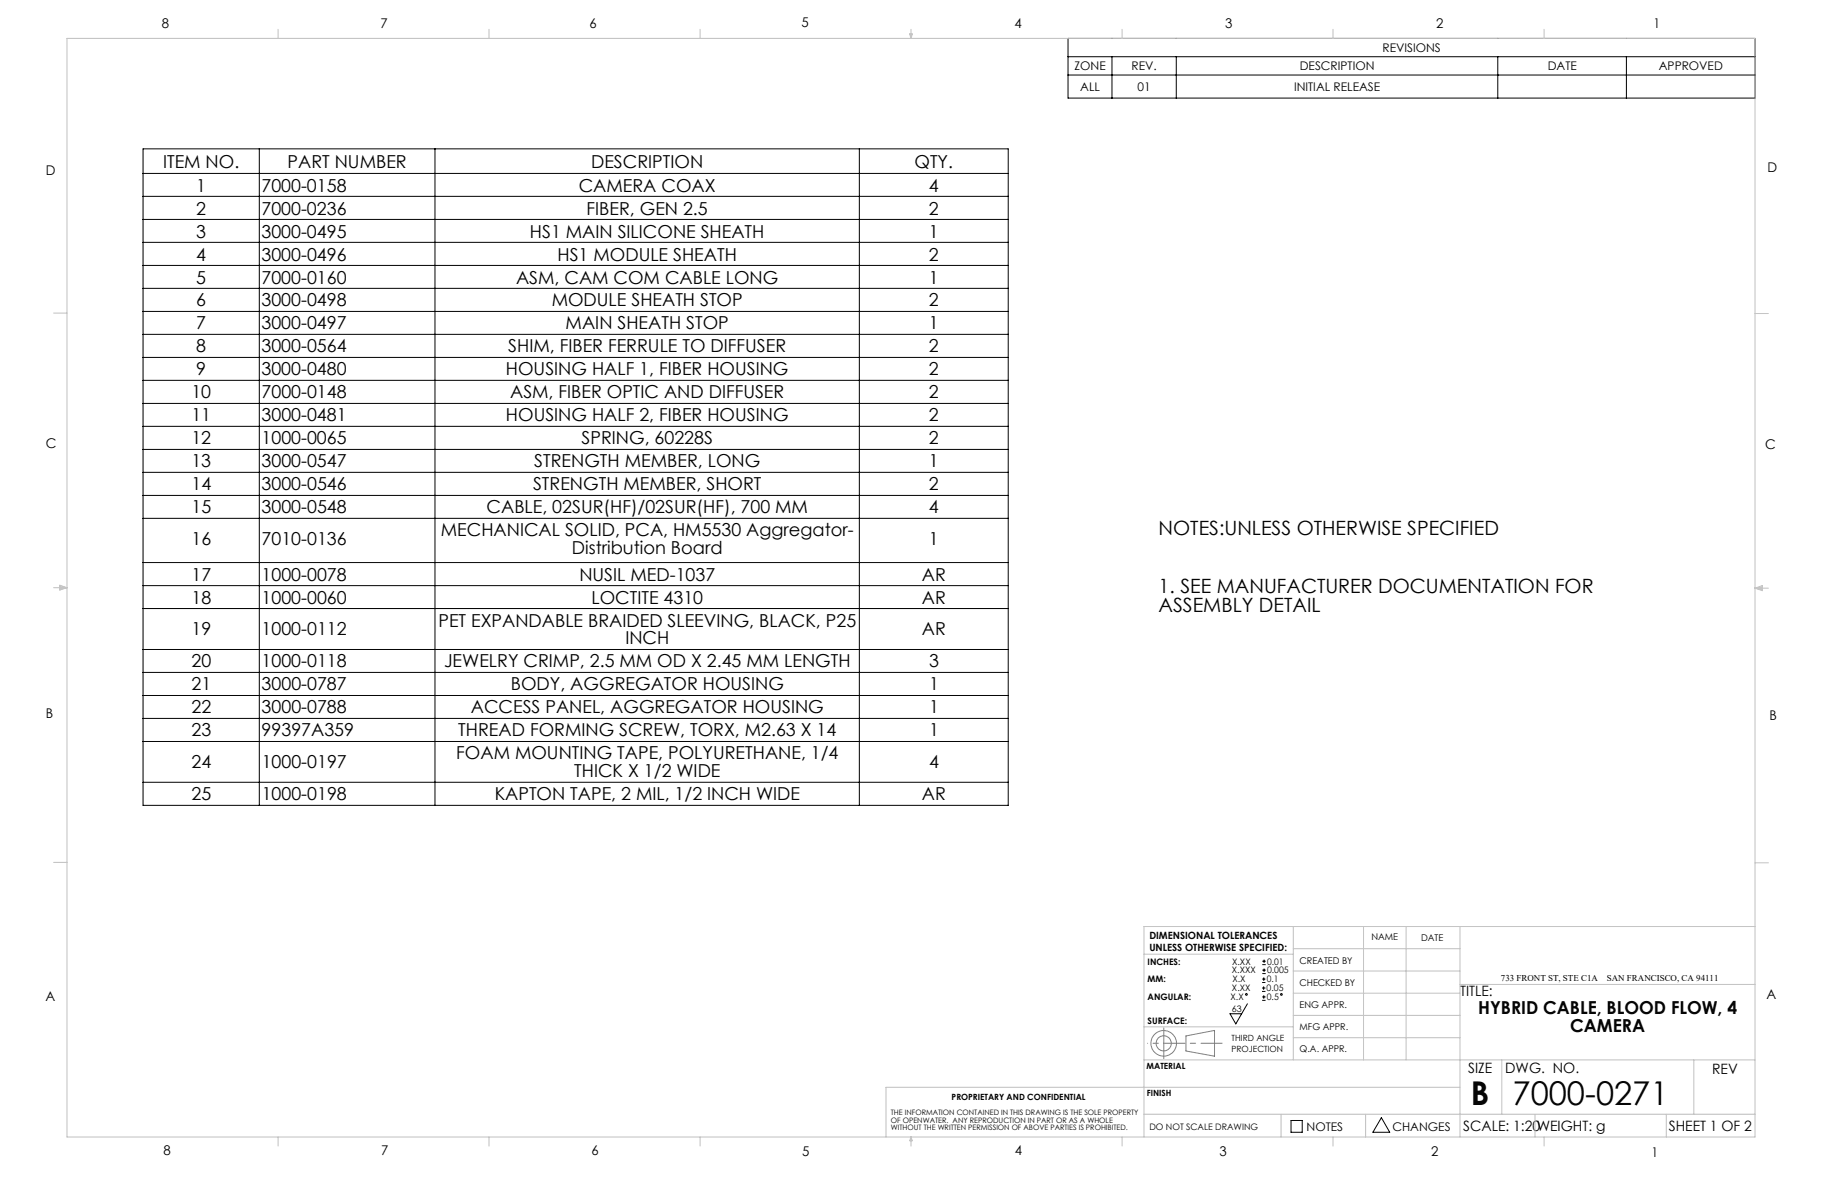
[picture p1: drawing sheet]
<svg xmlns="http://www.w3.org/2000/svg" width="432mm" height="279mm" viewBox="0 0 432 279" stroke-linecap="round" stroke-linejoin="round" font-family="sans-serif">
<g fill="none" stroke="#000" stroke-width=".24">
<path d="M253.1 9.1h162.8v14.1h-162.8zM253.1 13.4h162.8M253.1 17.8h162.8M263.5 13.4v9.8M278.8 13.4v9.8M355 13.4v9.8M385.4 13.4v9.8M33.9 35.3h205v155.6h-205zM61.5 35.3v155.6M103.1 35.3v155.6M203.7 35.3v155.6M33.9 41.1h205"/>
<path d="M33.9 46.5h205M33.9 52h205M33.9 57.4h205M33.9 62.9h205M33.9 68.3h205M33.9 73.8h205M33.9 79.2h205M33.9 84.7h205M33.9 90.1h205M33.9 95.6h205M33.9 101h205M33.9 106.5h205"/>
<path d="M33.9 111.9h205M33.9 117.4h205M33.9 122.8h205M33.9 133.3h205M33.9 138.8h205M33.9 144.2h205M33.9 153.9h205M33.9 159.3h205M33.9 164.8h205M33.9 170.3h205M33.9 175.7h205M33.9 185.4h205"/>
<path d="M295.6 237.9l-2.7 4.7-1.4-2.4h2.8M299.1 234.9h.8M299.1 234.1h.8M299.1 232.8h.8M299.1 232h.8M299.1 237.1h.8M299.1 236.3h.8M299.2 228.6h.8M299.2 227.8h.8M299.2 230.7h.8M299.2 229.9h.8M299.5 233.8v.8"/>
<path d="M299.5 231.6v.8M299.5 235.9v.8M299.6 227.4v.8M299.6 229.5v.8M306 265.5h2.6v2.8h-2.6zM327.4 264.9l2 3.4h-4z"/>
<circle cx="295.4" cy="235.7" r=".2"/>
<circle cx="303.7" cy="235.7" r=".2"/>
</g>
<g fill="none" stroke="#808080" stroke-width=".24">
<path d="M281.1 245.5l6.7-1.3v6.1l-6.7-1.2z"/>
<circle cx="275.8" cy="247.3" r="1.8"/>
<circle cx="275.8" cy="247.3" r="3"/>
</g>
<path d="M275.8 247.2h13.8" fill="none" stroke="#808080" stroke-width=".24" stroke-dasharray="15.2 1.3 1.3 1.3" stroke-dashoffset="10.2"/>
<path d="M275.8 247.2v-3.6M275.8 247.2v3.7" fill="none" stroke="#808080" stroke-width=".24" stroke-dasharray="15.2 1.3 1.3 1.3"/>
<path d="M275.8 247.2h-3.8" fill="none" stroke="#808080" stroke-width=".24" stroke-dasharray="15.2 1.3 1.3 1.3" stroke-dashoffset="15.2"/>
<g fill="none" stroke="#c0c0c0" stroke-width=".24">
<path d="M15.9 9.1h400v260.4h-400zM65.9 6.9v2.2M115.9 6.9v2.2M165.9 6.9v2.2M215.6 8h.6l-.3 1.1zM215.7 8l.2 1.1M215.9 6.9v2.2M216 8l-.1 1.1M265.9 6.9v2.2M315.9 6.9v2.2M365.9 6.9v2.2M12.7 74.2h3.2"/>
<path d="M415.9 74.3h3.2M12.7 139.3h3.2M14.2 139.1l1.7 .2M14.2 138.7l1.7 .6-1.7 .5zM15.9 139.3l-1.7 .3M415.9 139.4h3.2M415.9 139.4l1.8-.6v1.2zM415.9 139.4l1.8 .3M417.7 139.2l-1.8 .2M12.7 204.4h3.2M306.5 219.6v31.6M323.1 219.6v31.6"/>
<path d="M333.2 219.6v31.6M346 219.6v49.9M415.9 204.5h3.2M415.9 219.6h-144.8v49.9M271.1 226.1h35.4M306.5 235.4h39.5M306.5 230.1h39.5M306.5 224.8h39.5M346 233.3h69.9M271.1 251.2h144.8M271.1 243.3h35.4M306.5 245.9h39.5"/>
<path d="M306.5 240.6h39.5M346 257.7h-136v11.8M355.9 251.2v12.9M401.4 251.2v12.9M65.9 269.5v2.1M115.9 269.5v2.1M165.9 269.5v2.1M215.9 269.5v2.1M215.9 269.5l.3 .8h-.6zM265.9 269.5v2.1M271.1 264.1h144.8M303.6 264.1v5.4"/>
<path d="M315.9 269.5v2.1M323.6 264.1v5.4M363.8 264.1v5.4M365.9 269.5v2.1M394.9 264.1v5.4"/>
</g>
<g font-size="7.8">
<text x="348.5" y="261.9">B</text>
<text x="358.5" y="261.9">7000-0271</text>
</g>
<g font-size="4.7">
<text x="274.6" y="126.9">NOTES:UNLESS OTHERWISE SPECIFIED</text>
<text x="274.6" y="140.4">1. SEE MANUFACTURER DOCUMENTATION FOR</text>
<text x="274.6" y="145">ASSEMBLY DETAIL</text>
</g>
<g font-size="4.2">
<text x="38.6" y="39.8">ITEM NO.</text>
<text x="68.2" y="39.8">PART NUMBER</text>
<text x="140.1" y="39.8">DESCRIPTION</text>
<text x="216.7" y="39.8">QTY.</text>
<text x="46.5" y="45.4">1</text>
<text x="62" y="45.4">7000-0158</text>
<text x="137.2" y="45.4">CAMERA COAX</text>
<text x="220.1" y="45.4">4</text>
<text x="46.5" y="50.8">2</text>
<text x="62" y="50.8">7000-0236</text>
<text x="139" y="50.8">FIBER, GEN 2.5</text>
<text x="220.1" y="50.8">2</text>
<text x="46.5" y="56.3">3</text>
<text x="62" y="56.3">3000-0495</text>
<text x="125.6" y="56.3">HS1 MAIN SILICONE SHEATH</text>
<text x="220.1" y="56.3">1</text>
<text x="46.5" y="61.7">4</text>
<text x="62" y="61.7">3000-0496</text>
<text x="132.1" y="61.7">HS1 MODULE SHEATH</text>
<text x="220.1" y="61.7">2</text>
<text x="46.5" y="67.2">5</text>
<text x="62" y="67.2">7000-0160</text>
<text x="122.3" y="67.2">ASM, CAM COM CABLE LONG</text>
<text x="220.1" y="67.2">1</text>
<text x="46.5" y="72.6">6</text>
<text x="62" y="72.6">3000-0498</text>
<text x="130.8" y="72.6">MODULE SHEATH STOP</text>
<text x="220.1" y="72.6">2</text>
<text x="46.5" y="78.1">7</text>
<text x="46.5" y="83.5">8</text>
<text x="62" y="78.1">3000-0497</text>
<text x="62" y="83.5">3000-0564</text>
<text x="120.5" y="83.5">SHIM, FIBER FERRULE TO DIFFUSER</text>
<text x="134.1" y="78.1">MAIN SHEATH STOP</text>
<text x="220.1" y="78.1">1</text>
<text x="220.1" y="83.5">2</text>
<text x="46.5" y="89">9</text>
<text x="62" y="89">3000-0480</text>
<text x="119.9" y="89">HOUSING HALF 1, FIBER HOUSING</text>
<text x="220.1" y="89">2</text>
<text x="45.4" y="94.4">10</text>
<text x="62" y="94.4">7000-0148</text>
<text x="120.9" y="94.4">ASM, FIBER OPTIC AND DIFFUSER</text>
<text x="220.1" y="94.4">2</text>
<text x="45.4" y="99.9">11</text>
<text x="62" y="99.9">3000-0481</text>
<text x="119.9" y="99.9">HOUSING HALF 2, FIBER HOUSING</text>
<text x="220.2" y="99.9">2</text>
<text x="45.4" y="105.3">12</text>
<text x="62" y="105.3">1000-0065</text>
<text x="137.8" y="105.3">SPRING, 60228S</text>
<text x="220.2" y="105.3">2</text>
<text x="45.4" y="110.8">13</text>
<text x="62" y="110.8">3000-0547</text>
<text x="126.6" y="110.8">STRENGTH MEMBER, LONG</text>
<text x="220.2" y="110.8">1</text>
<text x="45.4" y="116.2">14</text>
<text x="62" y="116.2">3000-0546</text>
<text x="126.3" y="116.2">STRENGTH MEMBER, SHORT</text>
<text x="220.2" y="116.2">2</text>
<text x="45.4" y="121.7">15</text>
<text x="62" y="121.7">3000-0548</text>
<text x="115.3" y="121.7">CABLE, 02SUR(HF)/02SUR(HF), 700 MM</text>
<text x="220.2" y="121.7">4</text>
<text x="45.4" y="129.2">16</text>
<text x="62" y="129.2">7010-0136</text>
<text x="104.5" y="127.1">MECHANICAL SOLID, PCA, HM5530 Aggregator-</text>
<text x="135.6" y="131.4">Distribution Board</text>
<text x="220.2" y="129.2">1</text>
<text x="45.4" y="137.6">17</text>
<text x="62" y="137.6">1000-0078</text>
<text x="137.3" y="137.6">NUSIL MED-1037</text>
<text x="218.5" y="137.6">AR</text>
<text x="45.4" y="143">18</text>
<text x="62" y="143">1000-0060</text>
<text x="140.2" y="143">LOCTITE 4310</text>
<text x="218.5" y="143">AR</text>
<text x="103.9" y="148.5">PET EXPANDABLE BRAIDED SLEEVING, BLACK, P25</text>
<text x="45.4" y="150.6">19</text>
<text x="62" y="150.6">1000-0112</text>
<text x="148.2" y="152.7">INCH</text>
<text x="218.5" y="150.6">AR</text>
<text x="45.4" y="158.2">20</text>
<text x="62" y="158.2">1000-0118</text>
<text x="105.2" y="158.2">JEWELRY CRIMP, 2.5 MM OD X 2.45 MM LENGTH</text>
<text x="220.2" y="158.2">3</text>
<text x="45.4" y="163.6">21</text>
<text x="62" y="163.6">3000-0787</text>
<text x="121" y="163.6">BODY, AGGREGATOR HOUSING</text>
<text x="220.2" y="163.6">1</text>
<text x="45.4" y="169.1">22</text>
<text x="62" y="169.1">3000-0788</text>
<text x="111.6" y="169.1">ACCESS PANEL, AGGREGATOR HOUSING</text>
<text x="220.2" y="169.1">1</text>
<text x="45.4" y="174.5">23</text>
<text x="62" y="174.5">99397A359</text>
<text x="108.1" y="180">FOAM MOUNTING TAPE, POLYURETHANE, 1/4</text>
<text x="108.6" y="174.5">THREAD FORMING SCREW, TORX, M2.63 X 14</text>
<text x="220.2" y="174.5">1</text>
<text x="45.4" y="182.1">24</text>
<text x="62" y="182.1">1000-0197</text>
<text x="136.1" y="184.2">THICK X 1/2 WIDE</text>
<text x="220.2" y="182.1">4</text>
<text x="45.4" y="189.6">25</text>
<text x="62" y="189.6">1000-0198</text>
<text x="117.2" y="189.6">KAPTON TAPE, 2 MIL, 1/2 INCH WIDE</text>
<text x="218.5" y="189.6">AR</text>
<text x="350.3" y="240.3">HYBRID CABLE, BLOOD FLOW, 4</text>
<text x="372.1" y="244.5">CAMERA</text>
</g>
<g font-size="3.4">
<text x="346.1" y="235.9">TITLE:</text>
<text x="347.9" y="254.3">SIZE</text>
<text x="356.7" y="254.4">DWG. NO.</text>
<text x="405.7" y="254.5">REV</text>
<text x="346.8" y="267.9">SCALE: 1:20WEIGHT: g</text>
<text x="395.5" y="267.9">SHEET 1 OF 2</text>
</g>
<g font-size="3.2">
<text x="38.3" y="6.7">8</text>
<text x="90.2" y="6.7">7</text>
<text x="139.7" y="6.5">6</text>
<text x="190" y="6.5">5</text>
<text x="240.4" y="6.5">4</text>
<text x="290.4" y="6.7">3</text>
<text x="340.4" y="6.5">2</text>
<text x="391.9" y="6.7">1</text>
<text x="10.9" y="41.6">D</text>
<text x="418.9" y="40.7">D</text>
<text x="10.9" y="106.3">C</text>
<text x="418.4" y="106.4">C</text>
<text x="10.8" y="170.2">B</text>
<text x="419.4" y="170.6">B</text>
<text x="10.8" y="237.2">A</text>
<text x="418.6" y="236.8">A</text>
<text x="38.8" y="273.8">8</text>
<text x="90.4" y="273.8">7</text>
<text x="140.2" y="273.8">6</text>
<text x="190.1" y="273.9">5</text>
<text x="240.5" y="273.8">4</text>
<text x="289" y="273.9">3</text>
<text x="339.1" y="273.8">2</text>
<text x="391.4" y="274.1">1</text>
</g>
<g font-size="2.8">
<text x="254.6" y="16.7">ZONE</text>
<text x="268.2" y="16.7">REV.</text>
<text x="308" y="16.7">DESCRIPTION</text>
<text x="327.6" y="12.3">REVISIONS</text>
<text x="366.8" y="16.7">DATE</text>
<text x="393.1" y="16.7">APPROVED</text>
<text x="256" y="21.6">ALL</text>
<text x="269.6" y="21.6">01</text>
<text x="306.7" y="21.6">INITIAL RELEASE</text>
<text x="309.6" y="268">NOTES</text>
<text x="330" y="268">CHANGES</text>
</g>
<g font-size="2.4">
<text x="272.4" y="222.5">DIMENSIONAL TOLERANCES</text>
<text x="272.4" y="225.3">UNLESS OTHERWISE SPECIFIED:</text>
</g>
<g font-size="2.2">
<text x="325" y="222.9">NAME</text>
<text x="336.8" y="222.9">DATE</text>
<text x="308" y="233.6">CHECKED BY</text>
<text x="308" y="228.4">CREATED BY</text>
<text x="308" y="238.8">ENG APPR.</text>
<text x="308" y="244">MFG APPR.</text>
<text x="308" y="249.3">Q.A. APPR.</text>
</g>
<g font-size="2.1">
<text x="272" y="228.6">INCHES:</text>
<text x="272" y="232.8">MM:</text>
<text x="292" y="230.7">X.XXX</text>
<text x="292" y="228.6">X.XX</text>
<text x="292.1" y="232.8">X.X</text>
<text x="300.2" y="232.8">0.1</text>
<text x="300.3" y="228.6">0.01</text>
<text x="300.3" y="230.7">0.005</text>
<text x="355.7" y="232.4">733 FRONT ST, STE C1A</text>
<text x="380.8" y="232.4">SAN FRANCISCO, CA 94111</text>
<text x="272" y="237">ANGULAR:</text>
<text x="291.6" y="237">X.X</text>
<text x="291.9" y="239.8">63</text>
<text x="292" y="234.9">X.XX</text>
<text x="300.2" y="234.9">0.05</text>
<text x="300.2" y="237">0.5</text>
<text x="272" y="242.6">SURFACE:</text>
<text x="272.4" y="267.8">DO NOT SCALE DRAWING</text>
</g>
<g font-size="2">
<text x="291.9" y="246.8">THIRD ANGLE</text>
<text x="291.9" y="249.3">PROJECTION</text>
<text x="271.7" y="253.4">MATERIAL</text>
<text x="225.5" y="260.6">PROPRIETARY AND CONFIDENTIAL</text>
<text x="271.8" y="259.7">FINISH</text>
</g>
<g font-size="1.8">
<text x="211.1" y="264.3">THE INFORMATION CONTAINED IN THIS DRAWING IS THE SOLE PROPERTY</text>
<text x="211.1" y="266.1">OF OPENWATER. ANY REPRODUCTION IN PART OR AS A WHOLE</text>
<text x="211.1" y="267.8">WITHOUT THE WRITTEN PERMISSION OF ABOVE PARTIES IS PROHIBITED.</text>
</g>
</svg>
